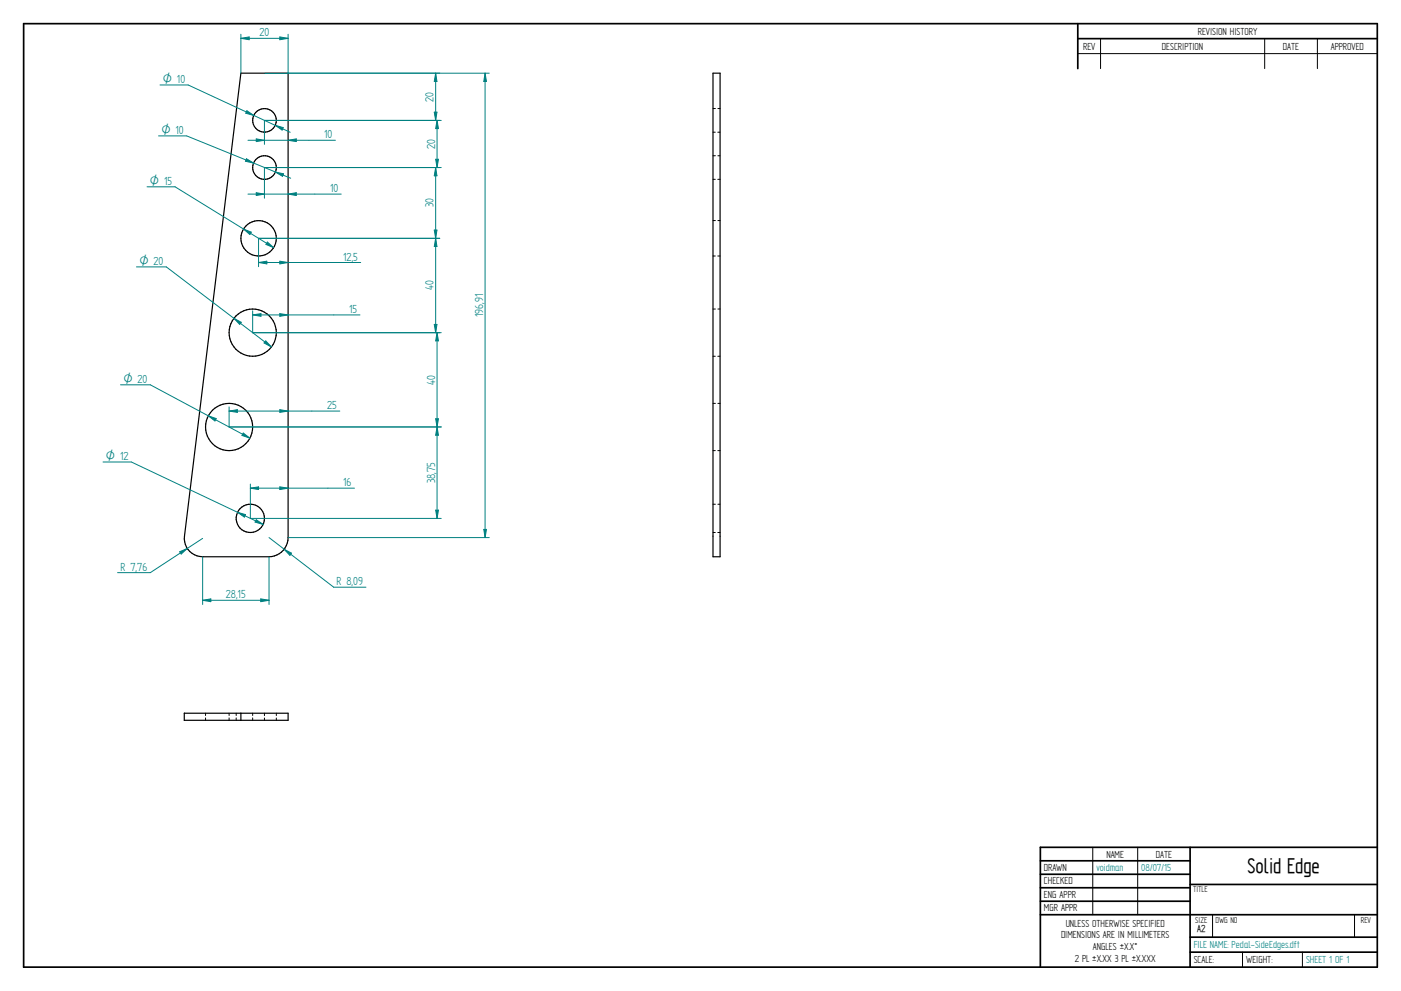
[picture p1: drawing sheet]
<svg xmlns="http://www.w3.org/2000/svg" width="594mm" height="420mm" viewBox="0 0 594 420" stroke-linecap="round" stroke-linejoin="round" font-family="sans-serif">
<g fill="none" stroke="#000" stroke-width=".72">
<path d="M10 10h574v400h-574zM457 10v19.1M457 16.4h127M504.6 359.2v50.8M584 359.2h-142.9v50.8M441.1 365h63.5M441.1 370.7h63.5M441.1 376.4h63.5M504.6 375h79.4M441.1 382.1h63.5M441.1 387.8h142.9M504.6 397.3h79.4"/>
<path d="M504.6 403.7h79.4"/>
</g>
<g fill="none" stroke="#000" stroke-width=".42">
<path d="M466.7 16.4v12.7M536.3 16.4v12.7M558.6 16.4v12.7M457 22.7h127M302.3 46h1.1M302.3 56h1M304.4 56h.9M304.4 46h.9M302.3 66h1.1M302.3 76h1M304.4 76h.9M304.4 66h.9"/>
<path d="M302.3 93.5h1.1M304.4 93.5h.9M302.3 108.5h1M304.4 108.5h.9M302.3 131h1.1M304.4 131h.9M302.3 151h1M304.4 151h.9M302.3 171h1.1M304.4 171h.9M302.3 191.1h1M304.4 191.1h.9"/>
<path d="M302.3 213.8h1.1M304.4 213.8h.9M302.3 225.8h1M304.4 225.8h.9M87.2 302.4v1M87.2 304.4v1M97.1 302.4v1M97.1 304.4v1M100.2 302.4v1M100.2 304.4v1M107.1 302.4v1M107.1 304.4v1"/>
<path d="M112.1 302.4v1M112.1 304.4v1M117.2 302.4v1M117.2 304.4v1M463.4 359.2v28.6M482.4 359.2v28.6M514.2 387.9v9.4M574.4 387.9v9.4M526.9 403.7v6.3M552.3 403.7v6.3"/>
</g>
<g fill="none" stroke="#000" stroke-width=".51">
<path d="M102.1 31h20.1v196.9a8.1 8.1 0 0 1-8.1 8.2h-28.2a7.8 7.8 0 0 1-7.7-8.8zM302.3 31h3v205.1h-3zM78.1 302.4h44.1v3h-44.1zM102.1 302.4v3"/>
<circle cx="112.2" cy="51" r="5"/>
<circle cx="112.2" cy="71" r="5"/>
<circle cx="109.7" cy="101" r="7.5"/>
<circle cx="107.2" cy="141" r="10"/>
<circle cx="97.1" cy="181" r="10"/>
<circle cx="106.1" cy="219.8" r="6"/>
</g>
<path d="M122.2 31h85.3M122.2 227.9h85.3M205.1 224.5h1.2l-.6 3.4z" fill="none" stroke="#008080" stroke-width=".42"/>
<path d="M205.1 224.5h1.2l-.6 3.4z" fill="#008080"/>
<path d="M205.7 31l.6 3.5h-1.2z" fill="none" stroke="#008080" stroke-width=".42"/>
<path d="M205.7 31l.6 3.5h-1.2z" fill="#008080"/>
<path d="M102.1 14.5v16.5M118.7 15.7l3.5 .6-3.5 .5zM122.2 14.5v16.5M205.7 31v196.9" fill="none" stroke="#008080" stroke-width=".42"/>
<path d="M118.7 15.7l3.5 .6-3.5 .5z" fill="#008080"/>
<path d="M102.1 16.3l3.6-.6v1.1z" fill="none" stroke="#008080" stroke-width=".42"/>
<path d="M102.1 16.3l3.6-.6v1.1z" fill="#008080"/>
<path d="M102.1 16.3h20.1M76.2 233.9l3.2-1.4-2.6 2.4zM85.9 228.3l-22.2 14.5h-13.8" fill="none" stroke="#008080" stroke-width=".42"/>
<path d="M76.2 233.9l3.2-1.4-2.6 2.4z" fill="#008080"/>
<path d="M114.1 227.9l27.4 21.1h13.7M120.5 232.9l3.1 1.6-.7 1z" fill="none" stroke="#008080" stroke-width=".42"/>
<path d="M120.5 232.9l3.1 1.6-.7 1z" fill="#008080"/>
<path d="M51.1 163.2h12.6l42.3 22.6M103.2 183.6l2.8 2.2-3.4-1.2z" fill="none" stroke="#008080" stroke-width=".42"/>
<path d="M103.2 183.6l2.8 2.2-3.4-1.2z" fill="#008080"/>
<path d="M88.3 176.3l3.4 1.2-.6 1z" fill="none" stroke="#008080" stroke-width=".42"/>
<path d="M88.3 176.3l3.4 1.2-.6 1z" fill="#008080"/>
<path d="M57.9 113.2h12.6l44.6 33.9M112.7 144.5l2.4 2.6-3.1-1.7z" fill="none" stroke="#008080" stroke-width=".42"/>
<path d="M112.7 144.5l2.4 2.6-3.1-1.7z" fill="#008080"/>
<path d="M99.2 135l3.1 1.7-.7 .8z" fill="none" stroke="#008080" stroke-width=".42"/>
<path d="M99.2 135l3.1 1.7-.7 .8z" fill="#008080"/>
<path d="M62.4 79.2h11.8l41.8 25.8M113.4 102.6l2.6 2.4-3.2-1.4z" fill="none" stroke="#008080" stroke-width=".42"/>
<path d="M113.4 102.6l2.6 2.4-3.2-1.4z" fill="#008080"/>
<path d="M103.3 97.1l3.2 1.3-.5 1z" fill="none" stroke="#008080" stroke-width=".42"/>
<path d="M103.3 97.1l3.2 1.3-.5 1z" fill="#008080"/>
<path d="M67.2 57.6h12l44.1 18M116.8 72.9l3.5 .8-.5 1.1z" fill="none" stroke="#008080" stroke-width=".42"/>
<path d="M116.8 72.9l3.5 .8-.5 1.1z" fill="#008080"/>
<path d="M104.5 67.3l3 1.8-3.5-.7z" fill="none" stroke="#008080" stroke-width=".42"/>
<path d="M104.5 67.3l3 1.8-3.5-.7z" fill="#008080"/>
<path d="M67.9 36h11.9l43.3 20.1M116.7 53.1l3.4 1-.5 1.1z" fill="none" stroke="#008080" stroke-width=".42"/>
<path d="M116.7 53.1l3.4 1-.5 1.1z" fill="#008080"/>
<path d="M104.7 46.9l2.9 2-3.4-.9z" fill="none" stroke="#008080" stroke-width=".42"/>
<path d="M104.7 46.9l2.9 2-3.4-.9z" fill="#008080"/>
<path d="M43.7 195.9h12l55.9 26.4M108.7 220.3l2.9 2-3.4-.9z" fill="none" stroke="#008080" stroke-width=".42"/>
<path d="M108.7 220.3l2.9 2-3.4-.9z" fill="#008080"/>
<path d="M100.7 217.2l3.4 1-.5 1z" fill="none" stroke="#008080" stroke-width=".42"/>
<path d="M100.7 217.2l3.4 1-.5 1z" fill="#008080"/>
<path d="M85.9 236.1v20.2M114.1 236.1v20.2M85.9 254.5l3.5-.6v1.2z" fill="none" stroke="#008080" stroke-width=".42"/>
<path d="M85.9 254.5l3.5-.6v1.2z" fill="#008080"/>
<path d="M110.6 253.9l3.5 .6-3.5 .6z" fill="none" stroke="#008080" stroke-width=".42"/>
<path d="M110.6 253.9l3.5 .6-3.5 .6z" fill="#008080"/>
<path d="M112.1 31h74.4M112.1 51.1h74.4M184.1 47.5h1.2l-.6 3.6zM85.9 254.5h28.2" fill="none" stroke="#008080" stroke-width=".42"/>
<path d="M184.1 47.5h1.2l-.6 3.6z" fill="#008080"/>
<path d="M184.7 31l.6 3.5h-1.2z" fill="none" stroke="#008080" stroke-width=".42"/>
<path d="M184.7 31l.6 3.5h-1.2z" fill="#008080"/>
<path d="M184.7 31v20.1M112.1 51.1h75M112.1 71h75M184.7 67.5h1.2l-.6 3.5z" fill="none" stroke="#008080" stroke-width=".42"/>
<path d="M184.7 67.5h1.2l-.6 3.5z" fill="#008080"/>
<path d="M185.3 51.1l.6 3.4h-1.2z" fill="none" stroke="#008080" stroke-width=".42"/>
<path d="M185.3 51.1l.6 3.4h-1.2z" fill="#008080"/>
<path d="M185.3 51.1v19.9M112.1 71h74.4M184.1 97.5h1.2l-.6 3.5zM109.6 101h76.9" fill="none" stroke="#008080" stroke-width=".42"/>
<path d="M184.1 97.5h1.2l-.6 3.5z" fill="#008080"/>
<path d="M184.7 71l.6 3.5h-1.2z" fill="none" stroke="#008080" stroke-width=".42"/>
<path d="M184.7 71l.6 3.5h-1.2z" fill="#008080"/>
<path d="M184.7 71v30M109.6 101h76.9M184.1 137.5h1.2l-.6 3.6zM107.1 141.1h79.4" fill="none" stroke="#008080" stroke-width=".42"/>
<path d="M184.1 137.5h1.2l-.6 3.6z" fill="#008080"/>
<path d="M184.7 101l.6 3.5h-1.2z" fill="none" stroke="#008080" stroke-width=".42"/>
<path d="M184.7 101l.6 3.5h-1.2z" fill="#008080"/>
<path d="M184.7 101v40.1M107.1 141.1h80M184.7 177.5h1.2l-.6 3.5zM97.1 181h90" fill="none" stroke="#008080" stroke-width=".42"/>
<path d="M184.7 177.5h1.2l-.6 3.5z" fill="#008080"/>
<path d="M185.3 141.1l.6 3.4h-1.2z" fill="none" stroke="#008080" stroke-width=".42"/>
<path d="M185.3 141.1l.6 3.4h-1.2z" fill="#008080"/>
<path d="M185.3 141.1v39.9M97.1 181h90M106.2 219.8h80.9M184.7 216.3h1.2l-.6 3.5z" fill="none" stroke="#008080" stroke-width=".42"/>
<path d="M184.7 216.3h1.2l-.6 3.5z" fill="#008080"/>
<path d="M185.3 181l.6 3.5h-1.2z" fill="none" stroke="#008080" stroke-width=".42"/>
<path d="M185.3 181l.6 3.5h-1.2z" fill="#008080"/>
<path d="M108.7 58.9l3.4 .6-3.4 .5zM112.1 51.1v10.1M131 59.5h11.2M185.3 181v38.8" fill="none" stroke="#008080" stroke-width=".42"/>
<path d="M108.7 58.9l3.4 .6-3.4 .5z" fill="#008080"/>
<path d="M122.2 59.5l3.4-.6v1.1z" fill="none" stroke="#008080" stroke-width=".42"/>
<path d="M122.2 59.5l3.4-.6v1.1z" fill="#008080"/>
<path d="M105.1 59.5h25.9M112.1 71v13M108.7 81.7l3.4 .6-3.4 .6zM133.5 82.3h11.2" fill="none" stroke="#008080" stroke-width=".42"/>
<path d="M108.7 81.7l3.4 .6-3.4 .6z" fill="#008080"/>
<path d="M122.2 82.3l3.4-.6v1.2z" fill="none" stroke="#008080" stroke-width=".42"/>
<path d="M122.2 82.3l3.4-.6v1.2z" fill="#008080"/>
<path d="M105.1 82.3h28.4M109.6 101v12.1M109.6 111.3l3.6-.6v1.2zM139.1 111.3h13.8" fill="none" stroke="#008080" stroke-width=".42"/>
<path d="M109.6 111.3l3.6-.6v1.2z" fill="#008080"/>
<path d="M118.7 110.7l3.5 .6-3.5 .6z" fill="none" stroke="#008080" stroke-width=".42"/>
<path d="M118.7 110.7l3.5 .6-3.5 .6z" fill="#008080"/>
<path d="M109.6 111.3h29.5M107.1 131.8v9.3M107.1 133.5l3.6-.5v1.1zM141.5 133.5h11.1" fill="none" stroke="#008080" stroke-width=".42"/>
<path d="M107.1 133.5l3.6-.5v1.1z" fill="#008080"/>
<path d="M118.7 133l3.5 .5-3.5 .6z" fill="none" stroke="#008080" stroke-width=".42"/>
<path d="M118.7 133l3.5 .5-3.5 .6z" fill="#008080"/>
<path d="M107.1 133.5h34.4M97.1 172.5v8.5M97.1 174.3l3.6-.6v1.1zM132.2 174.3h11.9" fill="none" stroke="#008080" stroke-width=".42"/>
<path d="M97.1 174.3l3.6-.6v1.1z" fill="#008080"/>
<path d="M118.7 173.7l3.5 .6-3.5 .5z" fill="none" stroke="#008080" stroke-width=".42"/>
<path d="M118.7 173.7l3.5 .6-3.5 .5z" fill="#008080"/>
<path d="M97.1 174.3h35.1M106.2 205.2v14.6M106.2 207l3.4-.6v1.2zM139.1 207h11.2" fill="none" stroke="#008080" stroke-width=".42"/>
<path d="M106.2 207l3.4-.6v1.2z" fill="#008080"/>
<path d="M118.7 206.4l3.5 .6-3.5 .6z" fill="none" stroke="#008080" stroke-width=".42"/>
<path d="M118.7 206.4l3.5 .6-3.5 .6z" fill="#008080"/>
<path d="M106.2 207h32.9" fill="none" stroke="#008080" stroke-width=".42"/>
<text font-size="10.1" x="529" y="370.2">Solid Edge</text>
<g font-size="5.6" fill="#008080">
<text x="110.1" y="15.4">20</text>
<text x="183.8" y="43.1" transform="rotate(-90 183.8 43.1)">20</text>
<text x="137.5" y="58.6">10</text>
<text x="184.5" y="63.2" transform="rotate(-90 184.5 63.2)">20</text>
<text x="139.9" y="81.4">10</text>
<text x="183.8" y="88" transform="rotate(-90 183.8 88)">30</text>
<text x="145.5" y="110.4">12,5</text>
<text x="183.8" y="123.1" transform="rotate(-90 183.8 123.1)">40</text>
<text x="148" y="132.7">15</text>
<text x="204.8" y="134.5" transform="rotate(-90 204.8 134.5)">196,91</text>
<text x="184.5" y="163.1" transform="rotate(-90 184.5 163.1)">40</text>
<text x="138.7" y="173.4">25</text>
<text x="145.5" y="206.1">16</text>
<text x="184.5" y="204.9" transform="rotate(-90 184.5 204.9)">38,75</text>
<text x="51.1" y="241.9">R 7,76</text>
<text x="142.7" y="248.1">R 8,09</text>
<text x="95.8" y="253.7">28,15</text>
</g>
<g font-size="5.4" fill="#008080">
<text x="69.1" y="35.1">O 10</text>
<text x="68.4" y="56.7">O 10</text>
<text x="63.6" y="78.4">O 15</text>
<text x="59.1" y="112.3">O 20</text>
<text x="52.3" y="162.3">O 20</text>
<text x="44.9" y="195">O 12</text>
</g>
<g font-size="4.9">
<text x="507.9" y="14.7">REVISION HISTORY</text>
<text x="459.3" y="21">REV</text>
<text x="492.7" y="21">DESCRIPTION</text>
<text x="544" y="21">DATE</text>
<text x="564.3" y="21">APPROVED</text>
<text x="469.1" y="363.6">NAME</text>
<text x="490.1" y="363.6">DATE</text>
<text x="442.7" y="369.3">DRAWN</text>
<text x="442.7" y="375">CHECKED</text>
<text x="442.7" y="380.7">ENG APPR</text>
<text x="442.7" y="386.4">MGR APPR</text>
<text x="451.9" y="392.9">UNLESS OTHERWISE SPECIFIED</text>
<text x="449.9" y="397.9">DIMENSIONS ARE IN MILLIMETERS</text>
<text x="455.7" y="407.8">2 PL ±X.XX 3 PL ±X.XXX</text>
<text x="463.5" y="402.9">ANGLES ±X.X°</text>
<text x="506.2" y="408.3">SCALE:</text>
<text x="528.4" y="408.3">WEIGHT:</text>
</g>
<g font-size="4.9" fill="#008080">
<text x="464.9" y="369.3">voidman</text>
<text x="483.9" y="369.3">08/07/15</text>
<text x="506.2" y="402">FILE NAME: Pedal-SideEdges.dft</text>
<text x="553.8" y="408.4">SHEET 1 OF 1</text>
</g>
<text font-size="4.8" x="507.7" y="395.3">A2</text>
<g font-size="4.1">
<text x="505.9" y="378.3">TITLE</text>
<text x="506.9" y="391.1">SIZE</text>
<text x="515.4" y="391.1">DWG NO</text>
<text x="577" y="391.1">REV</text>
</g>
</svg>
